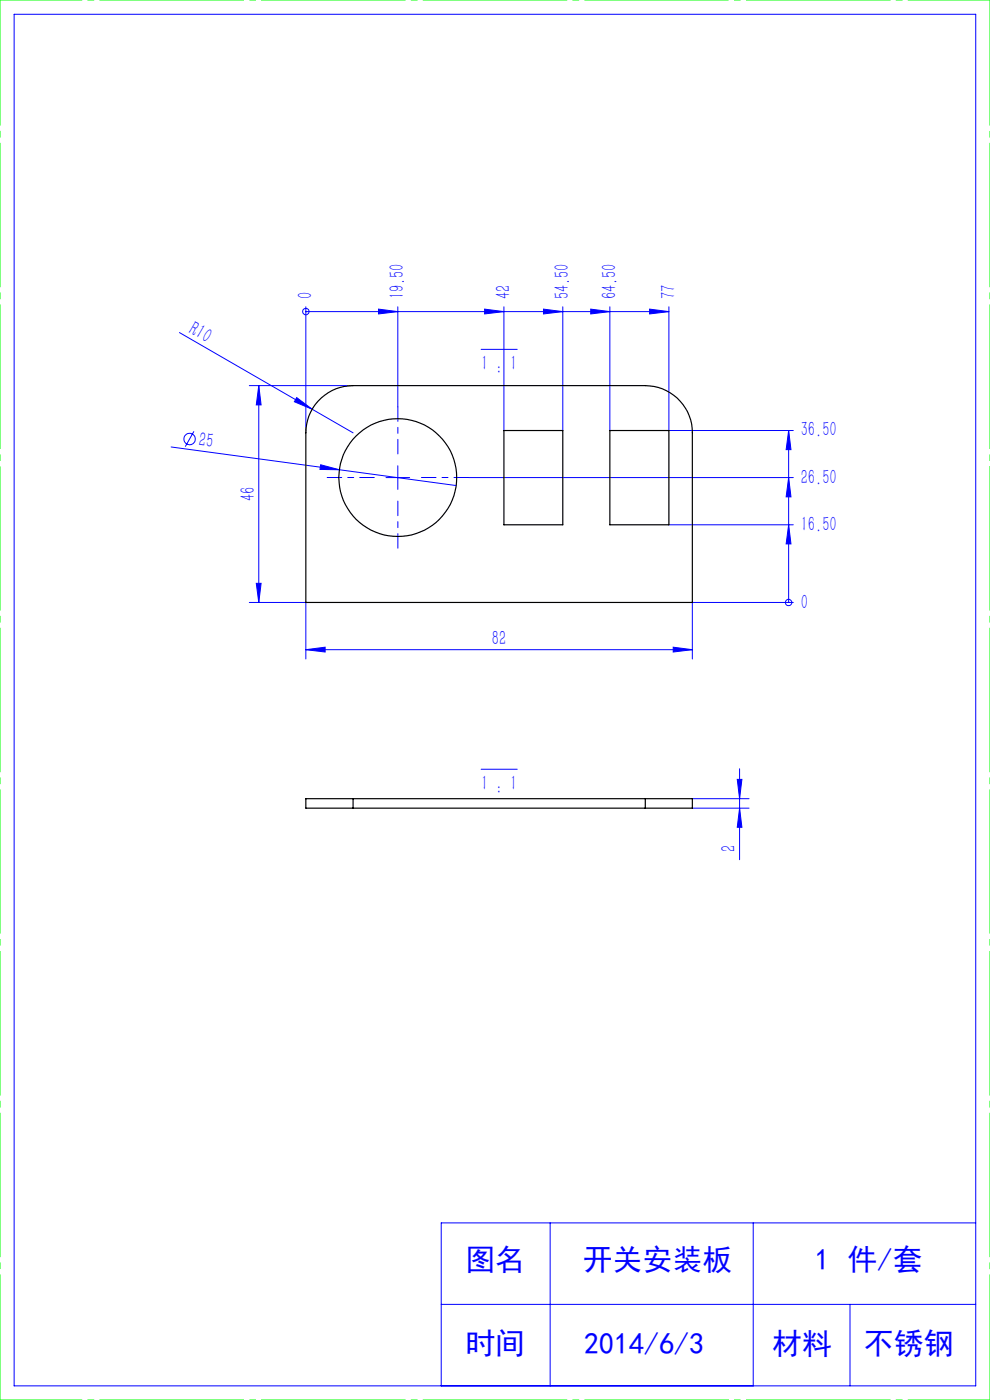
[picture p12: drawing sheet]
<svg xmlns="http://www.w3.org/2000/svg" width="210mm" height="297mm" viewBox="0 0 210 297" stroke-linecap="round" stroke-linejoin="round" font-family="sans-serif">
<g fill="none" stroke="#00f" stroke-width=".21">
<path d="M3 3h204v291h-204zM38.1 70.6l36.8 21.2M64.9 66.1h.1M64.9 65.1v26.7M64.9 66.1h77M80.3 65.6l4.1 .5-4.1 .5zM84.4 65.1v21.2M102.1 74.1h7.6M102.8 65.6l4.1 .5-4.1 .5zM106.9 65.1v26.2M115.3 65.6l4.1 .5-4.1 .5zM119.4 65.1v26.2"/>
<path d="M125.3 65.6l4.1 .5-4.1 .5zM129.4 65.1v26.2M137.8 65.6l4.1 .5-4.1 .5zM141.9 65.1v26.2h26.4M36.3 94.8l35.7 4.9M41.1 91.5l-1.8 3.3M52.9 81.8h22M54.9 81.8v46M54.9 81.8l.5 4.1h-1zM62.9 84.3l3.3 2.5-3.8-1.6zM68 98.6l4 1.1-4.1-.1zM72 99.7l24.8 3.3"/>
<path d="M84.4 98.8v5M167.3 91.3v36.5M167.3 91.3l.5 4.1h-1zM81.9 101.3h5M99.4 101.3h68.9M141.9 111.3h26.4M167.3 111.3l.5 4.1h-1zM167.3 101.3l.5 4.1h-1zM52.9 127.8h12v12M54.4 123.8h1l-.5 4zM64.9 137.8l4.1-.5v1zM64.9 137.8h82"/>
<path d="M142.8 137.3l4.1 .5-4.1 .5zM167.3 127.8h.1M168.3 127.8h-21.4v12M102.1 163.2h7.6M146.9 169.4h12M146.9 171.4h12M156.4 165.3h1l-.5 4.1zM156.9 163.1v19.3M156.9 171.4l.5 4.1h-1zM116.7 259.4v34.6M159.8 259.4v34.6M207 259.4h-113.4v34.6"/>
<path d="M93.6 276.7h113.4M180.3 276.7v17.3"/>
<circle cx="64.9" cy="66.1" r=".68"/>
<circle cx="40.2" cy="93.1" r="1.22"/>
<circle cx="167.3" cy="127.8" r=".68"/>
</g>
<path d="M84.4 96.3v-10M79.4 101.3h-10M84.4 106.3v10M89.4 101.3h10" fill="none" stroke="#00f" stroke-width=".21" stroke-dasharray="30.5 1.3 1.3 1.3" stroke-dashoffset="27.4"/>
<path d="M0 0h210M0 297h210" fill="none" stroke="#0f0" stroke-width=".21" stroke-dasharray="30.5 1.3 1.3 1.3" stroke-dashoffset="13.1"/>
<path d="M210 0v297M0 297v-297" fill="none" stroke="#0f0" stroke-width=".21" stroke-dasharray="30.5 1.3 1.3 1.3" stroke-dashoffset="3.9"/>
<g fill="#00f">
<path d="M62.9 84.3l3.3 2.5-3.8-1.6z"/>
<path d="M68 98.6l4 1.1-4.1-.1z"/>
<path d="M167.3 111.3l.5 4.1h-1zM167.3 101.3l.5 4.1h-1zM167.3 91.3l.5 4.1h-1z"/>
<path d="M80.3 65.6l4.1 .5-4.1 .5zM102.8 65.6l4.1 .5-4.1 .5zM115.3 65.6l4.1 .5-4.1 .5zM125.3 65.6l4.1 .5-4.1 .5zM137.8 65.6l4.1 .5-4.1 .5z"/>
<path d="M64.9 137.8l4.1-.5v1zM142.8 137.3l4.1 .5-4.1 .5z"/>
<path d="M54.9 81.8l.5 4.1h-1zM54.4 123.8h1l-.5 4zM156.4 165.3h1l-.5 4.1zM156.9 171.4l.5 4.1h-1z"/>
</g>
<g fill="none" stroke="#000" stroke-width=".25">
<path d="M68.2 84.4a9.8 9.8 0 0 1 6.7-2.6h62a10 10 0 0 1 10 10v36h-82v-36a9.9 9.9 0 0 1 3.3-7.4zM106.9 91.3h12.5v20h-12.5zM129.4 91.3h12.5v20h-12.5zM74.9 169.4h-10v2h10M74.9 169.4v2M74.9 171.4h62M74.9 169.4h62M136.9 169.4h10v2h-10M136.9 169.4v2"/>
<circle cx="84.4" cy="101.3" r="12.5"/>
</g>
<g font-size="6.3" fill="#00f">
<text x="98.7" y="269.5">图名</text>
<text x="123.6" y="269.5">开关安装板</text>
<text x="172.8" y="269.5">1 件/套</text>
<text x="98.7" y="287.3">时间</text>
<text x="123.9" y="287.3">2014/6/3</text>
<text x="163.8" y="287.3">材料</text>
<text x="183.2" y="287.3">不锈钢</text>
</g>
<g font-size="4.4" fill="#00f">
<text x="66.2" y="63.5" transform="rotate(-90 66.2 63.5)">0</text>
<text x="85.7" y="63.5" transform="rotate(-90 85.7 63.5)">19.50</text>
<text x="108.2" y="63.5" transform="rotate(-90 108.2 63.5)">42</text>
<text x="120.7" y="63.5" transform="rotate(-90 120.7 63.5)">54.50</text>
<text x="130.7" y="63.5" transform="rotate(-90 130.7 63.5)">64.50</text>
<text x="143.2" y="63.5" transform="rotate(-90 143.2 63.5)">77</text>
<text x="39.8" y="70.6" transform="rotate(30 39.8 70.6)">R10</text>
<text x="102.1" y="78.4">1 : 1</text>
<text x="42" y="94.7" transform="rotate(8 42 94.7)">25</text>
<text x="169.8" y="92.6">36.50</text>
<text x="54" y="106.3" transform="rotate(-90 54 106.3)">46</text>
<text x="169.8" y="102.6">26.50</text>
<text x="169.8" y="112.6">16.50</text>
<text x="169.8" y="129.1">0</text>
<text x="104.4" y="136.9">82</text>
<text x="102.1" y="167.5">1 : 1</text>
<text x="156" y="180.8" transform="rotate(-90 156 180.8)">2</text>
</g>
</svg>
